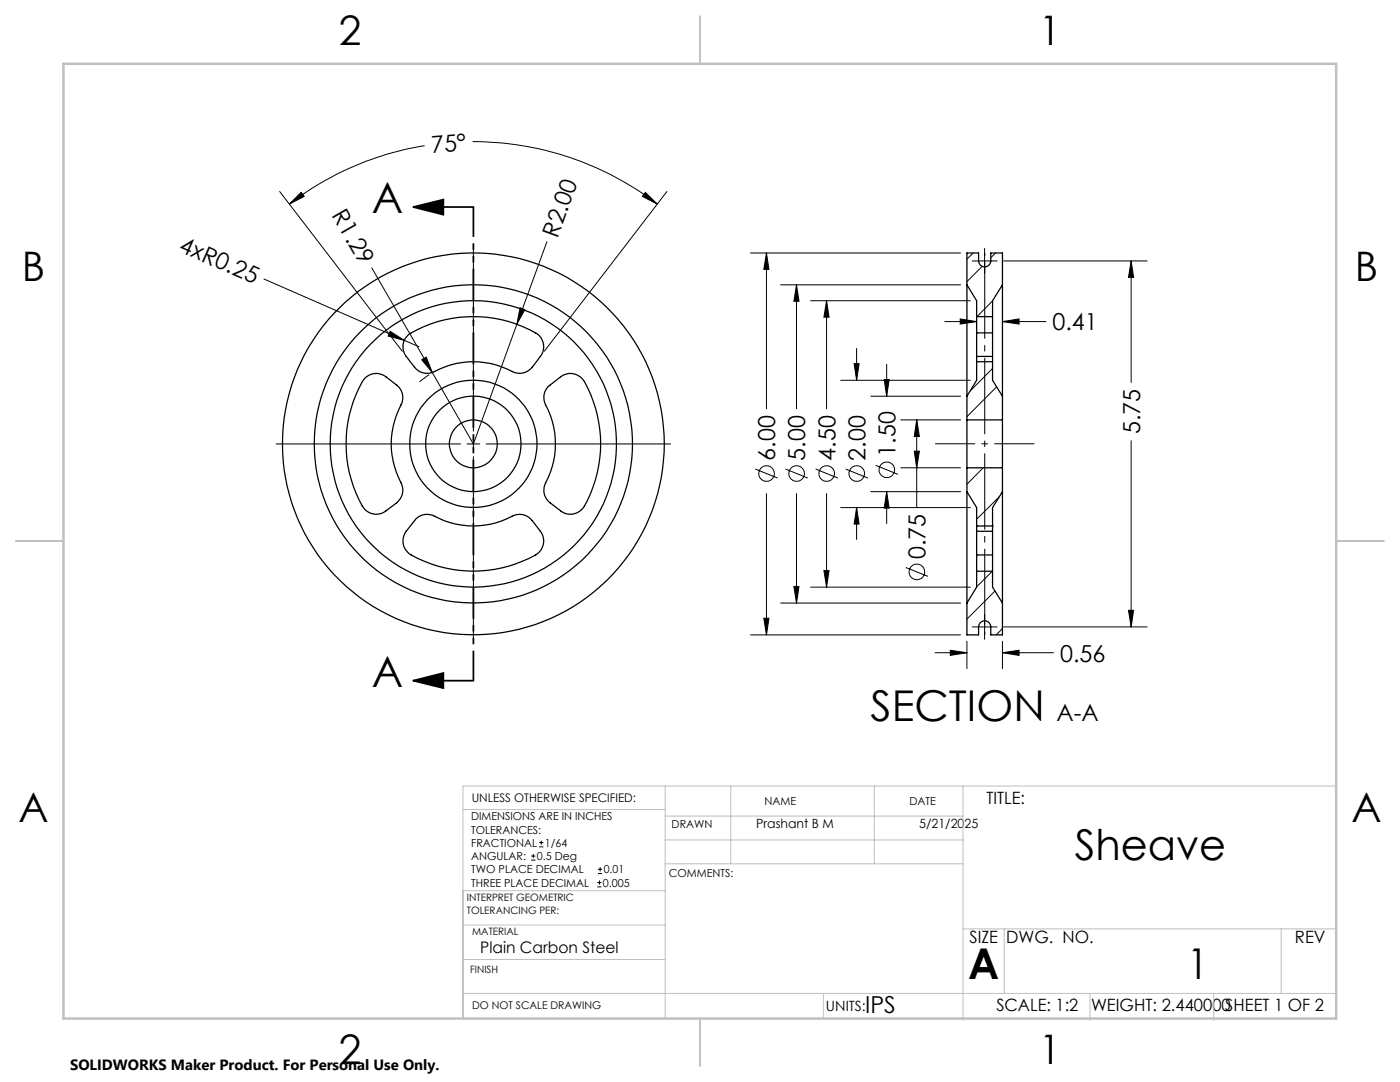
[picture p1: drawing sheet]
<svg xmlns="http://www.w3.org/2000/svg" width="279mm" height="216mm" viewBox="0 0 279 216" stroke-linecap="round" stroke-linejoin="round" font-family="sans-serif">
<g fill="none" stroke="#000" stroke-width=".25">
<path d="M193 56.8v-6.3h2.3v1.6a1.22 1.22 0 0 0 1.2 1.2 1.22 1.22 0 0 0 1.2-1.2v-1.6h2.4v6.3M193 56.8v22.3M193 56.8l1.9 3.2v3.2M200.1 56.8v22.3M200.1 56.8l-2 3.2v3.2M72.9 75.4a3.2 3.2 0 0 1 4.1-.2l2.2 1.6a3.1 3.1 0 0 1 .8 4 16.6 16.6 0 0 0 .2 16 3.2 3.2 0 0 1-1 3.5l-2.2 1.7a3.2 3.2 0 0 1-4.7-1 25.3 25.3 0 0 1 .3-25.3zM81.3 67a22.1 22.1 0 0 1 10.3-3.7 25.3 25.3 0 0 1 15.7 3.4 3.2 3.2 0 0 1 .5 4.4l-1.6 2.2a3.2 3.2 0 0 1-4 .8 16.5 16.5 0 0 0-15.9 .2 3.2 3.2 0 0 1-3.6-1l-1.6-2.2a3.2 3.2 0 0 1 .2-4.1zM109.4 77.2l2.5-2a3.2 3.2 0 0 1 4.7 .9 25.3 25.3 0 0 1-.3 25.3 3.2 3.2 0 0 1-4.4 .6l-2.1-1.7a3.2 3.2 0 0 1-.9-4 16.6 16.6 0 0 0-.2-15.9l-.1-.5a3.1 3.1 0 0 1 .8-2.7zM193 79.1v4.7M194.9 63.2v3.2M194.9 66.4v4.7M194.9 63.2h3.2"/>
<path d="M194.9 71.1v4.8l-1.9 3.2M194.9 72.2h3.2M194.9 66.4h3.2M194.9 71.1h3.2M198.1 63.2v3.2M198.1 66.4v4.7M198.1 71.1v4.8l2 3.2M200.1 79.1v4.7M193 83.8v9.5M193 98.1v22.2M193 83.8h7.1M193 93.3h7.1"/>
<path d="M193 93.3v4.8M193 98.1l1.9 3.2v4.7M200.1 83.8v9.5M200.1 98.1v22.2M200.1 98.1l-2 3.2v4.7M200.1 93.3v4.8M83 103.5a3.2 3.2 0 0 1 3.7-.5 16.5 16.5 0 0 0 16-.2 3.2 3.2 0 0 1 3.5 1.1l1.6 2.1a3.2 3.2 0 0 1-.9 4.7 25.3 25.3 0 0 1-25.3-.2 3.2 3.2 0 0 1-.5-4.5zM194.9 110.7v3.3M194.9 106v4.7M194.9 114v3.2l-1.9 3.1M194.9 105h3.2M194.9 114h3.2"/>
<path d="M194.9 110.7h3.2M194.9 106h3.2M198.1 110.7v3.3M198.1 106v4.7M198.1 114v3.2l2 3.1M193 120.3v6.4h2.3v-1.6a1.22 1.22 0 0 1 1.2-1.2 1.22 1.22 0 0 1 1.2 1.2v1.6h2.4v-6.4"/>
<circle cx="94.5" cy="88.6" r="4.8"/>
<circle cx="94.5" cy="88.6" r="31.7"/>
<circle cx="94.5" cy="88.6" r="9.5"/>
<circle cx="94.5" cy="88.6" r="28.6"/>
<circle cx="94.5" cy="88.6" r="12.7"/>
<circle cx="94.5" cy="88.6" r="38.1"/>
</g>
<g fill="none" stroke="#000" stroke-width=".2">
<path d="M55.8 38.2l24.5 31.9M84.7 29.1a60.6 60.6 0 0 0-27 11.6M94.3 28.3a60.3 60.3 0 0 1 36.9 12.4M128.8 38.4l2.4 2.3-3-1.5zM133.1 38.2l-24.5 31.9M52.7 55.7l28 12.2M57.7 40.7l2.4-2.3 .6 .8zM74.2 53.4l20.3 35.2 8.7-23.9M94.5 49.2v36.8M109.1 48.2l-5.9 16.5M149.8 50.5h41.9M153 50.5l.5 3.3h-1.1z"/>
<path d="M153 50.5v31.1M155.8 56.8h35.9M159 56.8l.5 3.3h-1.1zM159 56.8v24.8M194 52.1h5M194.2 50.5l-1.2 1.2M196 53.2l-3 3M196.5 49.6v4.9M198.7 50.5l-1 .9M200.3 52.1h28.6M225.7 52.1l.5 3.3h-1zM225.7 52.1v24.2"/>
<path d="M77.9 66.1l2.8 1.8-3.2-.8zM80.7 67.9l2.9 1.3M84.2 71.8l.9-.5 1.2 3.1zM85.7 74.8l-2 1.4M103.8 61.4l.9 .4-1.5 2.9zM161.8 60h31.8M165 60l.5 3.3h-1.1zM165 60v21.6M167.8 75.9h25.8M170.5 72.6h.9l-.4 3.3zM171 69.5v6.4M173.8 79.1h17.9"/>
<path d="M176.5 75.7h.9l-.4 3.4zM177 72.7v6.4M188.6 64.2h6.3M191.6 63.6l3.3 .6-3.3 .5zM198.1 60l-3.1 3.2M198.1 73.5l-4.5 4.5M198.9 77.2l-5.9 5.9M200.1 64.2l3.3-.6v1.1zM200.1 64.2h8.6M55.1 88.6h36.8M93.2 88.6h2.5M94.5 87.3v2.6"/>
<path d="M94.5 91.1v36.9M97 88.6h36.8M150.7 93.6l4.5 1.8M153 98.5v28.2M156.8 93.6l4.4 1.8M159 98.5v21.8M162.8 93.6l4.4 1.8M165 98.5v18.7M168.8 93.6l4.4 1.8M173.8 98.1h17.9M174.8 92.9l4.4 1.8M177 98.1l.4 3.3h-.9z"/>
<path d="M177 98.1v6.4M179.8 83.8h11.9M179.8 93.3h11.9M182.5 90h1l-.5 3.3zM183 83.8l.5 3.3h-1zM183 83.8v17.4M196.2 93.3l-3.2 3.3M199.4 99.1l-4.5 4.5M225.7 87.9v37.2M158.4 117h1.1l-.5 3.3zM161.8 117.2h31.8M164.4 113.8h1.1l-.5 3.4z"/>
<path d="M167.8 101.3h25.8M171 101.3l.4 3.3h-.9zM171 101.3v6.3M180.8 113.2l4.4 1.8M198 114l-3.1 3.1M198.1 105h.1M198.6 117.9l-5.6 5.6M149.8 126.7h41.9M152.4 123.4h1.1l-.5 3.3zM155.8 120.3h35.9M186.6 130.2h6.4M189.7 129.8l3.3 .4-3.3 .6z"/>
<path d="M193 128v5.4M194 125.1h5M196.5 122.6v5M200.1 130.2l3.3-.4v1zM200.1 125.4l-1.3 1.3M200.1 128v5.4M200.1 130.2h10.2M200.3 125.1h28.6M225.2 121.8h1l-.5 3.3zM106 171.6h.9M106 170.8h.9M106.4 170.4v.8"/>
<path d="M107.6 169h.8M107.6 168.1h.8M108 167.7v.9M119.2 177h.8M119.2 176.1h.8M119.3 174.3h.9M119.3 173.5h.9M119.6 175.7v.8M119.8 173v.9"/>
<circle cx="153" cy="94.5" r="1.56"/>
<circle cx="159" cy="94.5" r="1.55"/>
<circle cx="165" cy="94.5" r="1.55"/>
<circle cx="171" cy="94.5" r="1.55"/>
<circle cx="177" cy="93.7" r="1.55"/>
<circle cx="183" cy="114.1" r="1.55"/>
</g>
<path d="M82.5 41.3l6-1.5v3zM82.5 41.3h12M82.5 135.8l6-1.5v3zM82.5 135.8h12" fill="none" stroke="#000" stroke-width=".35"/>
<path d="M196.5 126.7v-76.2" fill="none" stroke="#000" stroke-width=".2" stroke-dasharray="15.2 1.3 1.3 1.3" stroke-dashoffset="-1.9" stroke-linecap="butt"/>
<path d="M206.4 88.6h-19.8" fill="none" stroke="#000" stroke-width=".2" stroke-dasharray="15.2 1.3 1.3 1.3" stroke-dashoffset="7.2" stroke-linecap="butt"/>
<path d="M94.5 41.3v94.5" fill="none" stroke="#000" stroke-width=".35" stroke-dasharray="6.3 1.3 1.3 1.3 1.3 1.3" stroke-dashoffset=".4" stroke-linecap="butt"/>
<g fill="none" stroke="#c0c0c0" stroke-width=".2">
<path d="M132.8 156.8v46.4M145.8 156.8v15.6M174.5 156.8v15.6M192.2 156.8v46.8M266.7 156.8h-174.3v46.4M92.4 161.5h40.4M92.4 177.7h40.4M132.8 167.6h59.4M132.8 162.8h59.4M132.8 172.4h59.4M92.4 198.2h174.3M92.4 191.5h40.4"/>
<path d="M92.4 184.6h40.4M164.3 198.2v5M192.2 185.3h74.5M200.4 185.3v12.9M217.5 198.2v5.4M242.2 198.2v5.4M255.7 185.3v12.9"/>
</g>
<path d="M139.7 3.2v9.5M3.1 107.9h9.6M266.7 107.9h9.5M139.7 203.2v9.6" fill="none" stroke="#c0c0c0" stroke-width=".25"/>
<path d="M12.7 12.7h254v190.5h-254z" fill="none" stroke="#c0c0c0" stroke-width=".5"/>
<g fill="#000">
<path d="M77.9 66.1l2.8 1.8-3.2-.8zM84.2 71.8l.9-.5 1.2 3.1zM103.8 61.4l.9 .4-1.5 2.9z"/>
<path d="M82.5 41.3l6-1.5v3zM82.5 135.8l6-1.5v3z"/>
<path d="M128.8 38.4l2.4 2.3-3-1.5zM57.7 40.7l2.4-2.3 .6 .8z"/>
<path d="M170.5 72.6h.9l-.4 3.3zM171 101.3l.4 3.3h-.9zM176.5 75.7h.9l-.4 3.4zM177 98.1l.4 3.3h-.9zM183 83.8l.5 3.3h-1zM182.5 90h1l-.5 3.3zM225.7 52.1l.5 3.3h-1zM225.2 121.8h1l-.5 3.3z"/>
<path d="M191.6 63.6l3.3 .6-3.3 .5zM200.1 64.2l3.3-.6v1.1z"/>
<path d="M152.4 123.4h1.1l-.5 3.3zM153 50.5l.5 3.3h-1.1zM158.4 117h1.1l-.5 3.3zM159 56.8l.5 3.3h-1.1zM164.4 113.8h1.1l-.5 3.4zM165 60l.5 3.3h-1.1z"/>
<path d="M189.7 129.8l3.3 .4-3.3 .6zM200.1 130.2l3.3-.4v1z"/>
</g>
<g font-size="8.5">
<text x="74.2" y="42.5">A</text>
<text x="74.2" y="137">A</text>
<text x="173.7" y="143.8">SECTION</text>
<text x="214.5" y="171.6">Sheave</text>
<text x="193.2" y="195.4">A</text>
<text x="236.9" y="195.4">1</text>
</g>
<g font-size="8.1">
<text x="67.6" y="8.9">2</text>
<text x="207.3" y="8.9">1</text>
<text x="4.4" y="56.1">B</text>
<text x="270.4" y="56.1">B</text>
<text x="3.7" y="164.1">A</text>
<text x="269.7" y="164.1">A</text>
<text x="67.6" y="212.4">2</text>
<text x="207.3" y="212.4">1</text>
</g>
<g font-size="4.7">
<text x="86.2" y="30.5" transform="rotate(-5 86.2 30.5)">75°</text>
<text x="66.1" y="42.9" transform="rotate(60 66.1 42.9)">R1.29</text>
<text x="111.3" y="47.6" transform="rotate(-70 111.3 47.6)">R2.00</text>
<text x="35.5" y="50.1" transform="rotate(24 35.5 50.1)">4xR0.25</text>
<text x="210" y="65.9">0.41</text>
<text x="227.5" y="86.6" transform="rotate(-90 227.5 86.6)">5.75</text>
<text x="154.7" y="91.9" transform="rotate(-90 154.7 91.9)">6.00</text>
<text x="160.7" y="91.9" transform="rotate(-90 160.7 91.9)">5.00</text>
<text x="166.7" y="91.9" transform="rotate(-90 166.7 91.9)">4.50</text>
<text x="172.7" y="91.9" transform="rotate(-90 172.7 91.9)">2.00</text>
<text x="178.7" y="91.2" transform="rotate(-90 178.7 91.2)">1.50</text>
<text x="184.7" y="111.5" transform="rotate(-90 184.7 111.5)">0.75</text>
<text x="211.6" y="132">0.56</text>
<text x="210.9" y="143.8">A-A</text>
<text x="172.7" y="202.2">IPS</text>
</g>
<g font-size="3.4">
<text x="196.9" y="160.4">TITLE:</text>
<text x="193.5" y="188.1">SIZE</text>
<text x="200.8" y="188.1">DWG. NO.</text>
<text x="258.4" y="188.1">REV</text>
<text x="198.8" y="201.7">SCALE: 1:2</text>
<text x="217.7" y="201.8">WEIGHT: 2.440000SHEET 1 OF 2</text>
</g>
<text font-size="3.2" x="95.8" y="190.1">Plain Carbon Steel</text>
<text font-size="3" x="14" y="213.5">SOLIDWORKS Maker Product. For Personal Use Only.</text>
<text font-size="2.8" x="164.8" y="201.7">UNITS:</text>
<g font-size="2.5">
<text x="150.9" y="165.3">Prashant B M</text>
<text x="183.4" y="165.3">5/21/2025</text>
</g>
<text font-size="2.4" x="94.1" y="160">UNLESS OTHERWISE SPECIFIED:</text>
<g font-size="2.2">
<text x="152.6" y="160.6">NAME</text>
<text x="181.5" y="160.6">DATE</text>
<text x="94" y="163.7">DIMENSIONS ARE IN INCHES</text>
<text x="94" y="166.3">TOLERANCES:</text>
<text x="134" y="165.3">DRAWN</text>
<text x="94" y="171.6">ANGULAR:</text>
<text x="94" y="169">FRACTIONAL</text>
<text x="107.2" y="171.6">0.5 Deg</text>
<text x="108.8" y="169">1/64</text>
<text x="94" y="176.9">THREE PLACE DECIMAL</text>
<text x="94" y="174.3">TWO PLACE DECIMAL</text>
<text x="120.3" y="176.9">0.005</text>
<text x="120.5" y="174.3">0.01</text>
<text x="133.5" y="175">COMMENTS:</text>
</g>
<text font-size="2.1" x="94.2" y="201.4">DO NOT SCALE DRAWING</text>
<g font-size="2">
<text x="93.2" y="179.8">INTERPRET GEOMETRIC</text>
<text x="93.2" y="182.3">TOLERANCING PER:</text>
<text x="94.2" y="186.5">MATERIAL</text>
<text x="93.8" y="194.1">FINISH</text>
</g>
</svg>
